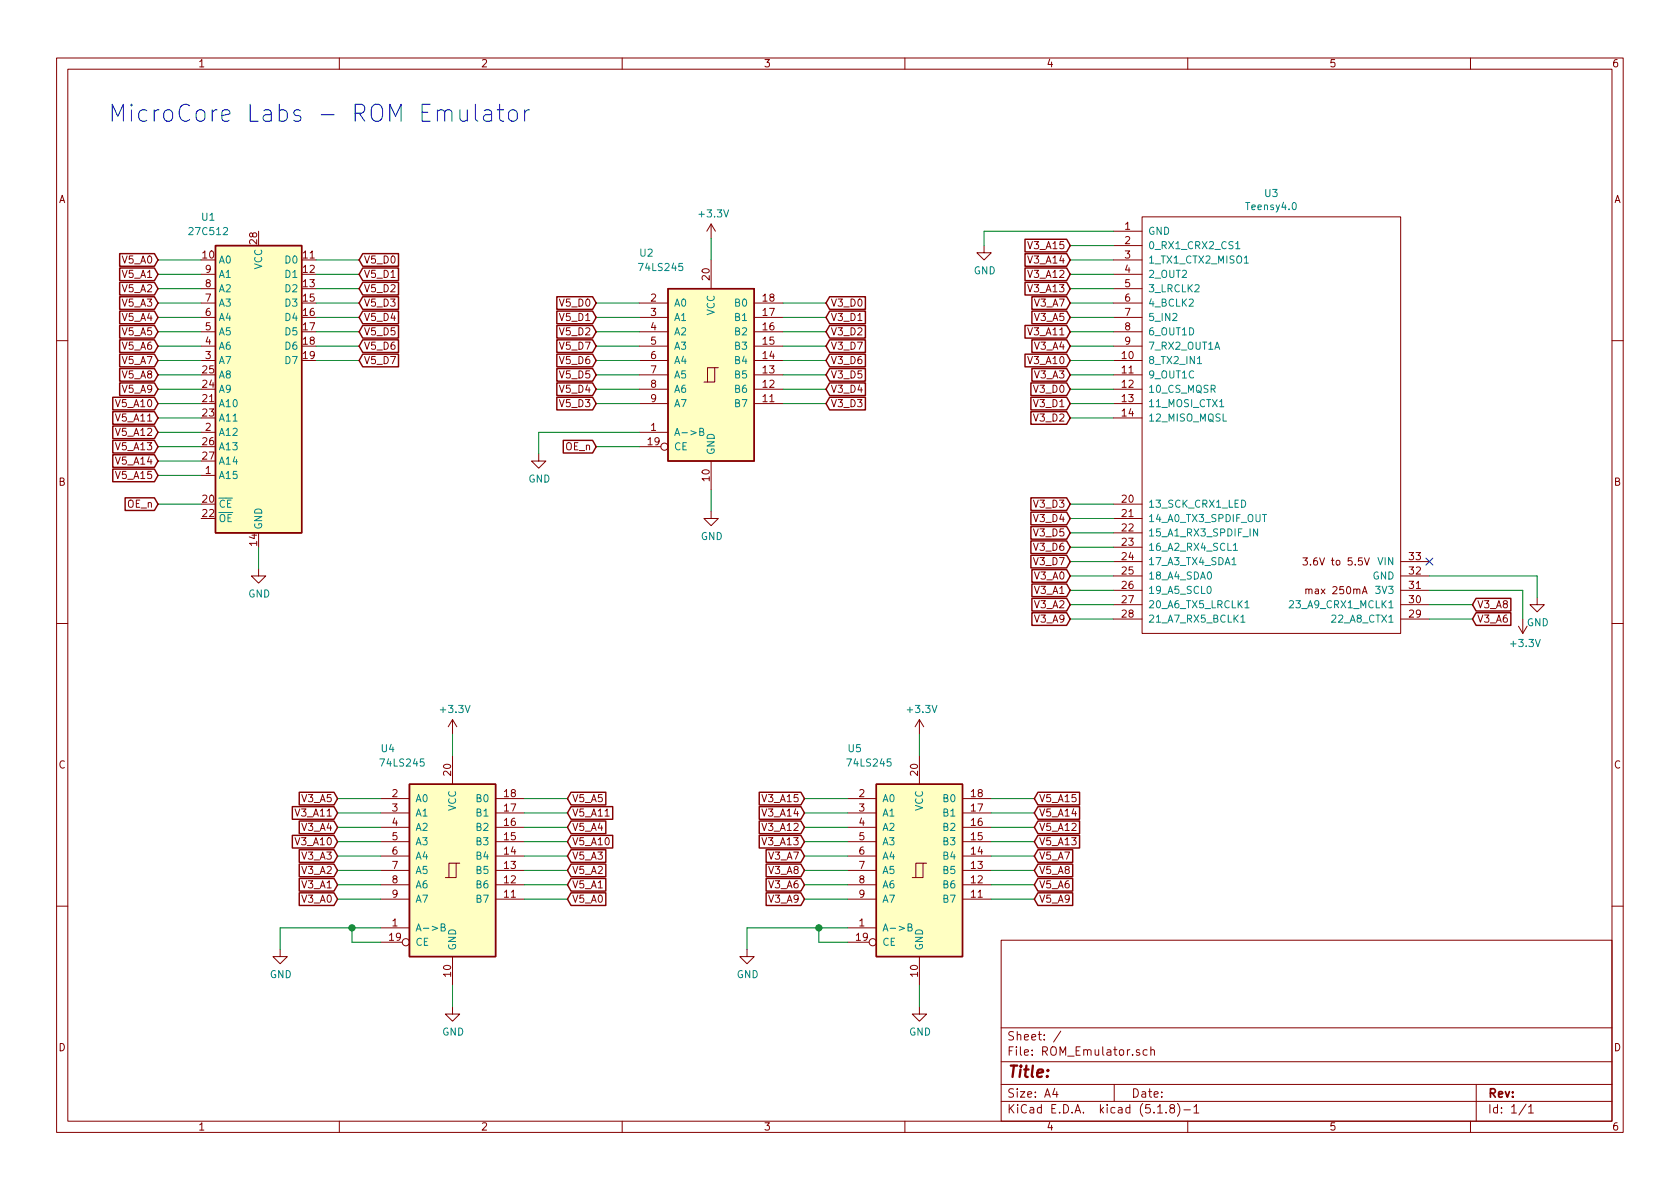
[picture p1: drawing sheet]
EESchema Schematic File Version 4
EELAYER 30 0
EELAYER END
$Descr A4 11693 8268
encoding utf-8
Sheet 1 1
Title ""
Date ""
Rev ""
Comp ""
Comment1 ""
Comment2 ""
Comment3 ""
Comment4 ""
$EndDescr
$Comp
L Memory_EPROM:27C512 U1
U 1 1
P 1800 2700
F 0 "U1" H 1450 3900 50  0000 C CNN
F 1 "27C512" H 1450 3800 50  0000 C CNN
F 2 "Package_DIP:DIP-28_W15.24mm" H 1800 2700 50  0001 C CNN
F 3 "http://ww1.microchip.com/downloads/en/DeviceDoc/doc0015.pdf" H 1800 2700 50  0001 C CNN
	1    1800 2700
	1    0    0    -1  
$EndComp
Wire Wire Line
	2500 1800 2200 1800
Text GLabel 2500 1900 2    50   Input ~ 0
V5_D1
Wire Wire Line
	2500 1900 2200 1900
Text GLabel 2500 2000 2    50   Input ~ 0
V5_D2
Wire Wire Line
	2500 2000 2200 2000
Text GLabel 2500 2100 2    50   Input ~ 0
V5_D3
Wire Wire Line
	2500 2100 2200 2100
Text GLabel 2500 2200 2    50   Input ~ 0
V5_D4
Wire Wire Line
	2500 2200 2200 2200
Text GLabel 2500 2300 2    50   Input ~ 0
V5_D5
Wire Wire Line
	2500 2300 2200 2300
Text GLabel 2500 2400 2    50   Input ~ 0
V5_D6
Wire Wire Line
	2500 2400 2200 2400
Text GLabel 2500 2500 2    50   Input ~ 0
V5_D7
Wire Wire Line
	2500 2500 2200 2500
Text GLabel 5750 2100 2    50   Input ~ 0
V3_D0
Wire Wire Line
	5750 2100 5450 2100
Text GLabel 5750 2200 2    50   Input ~ 0
V3_D1
Wire Wire Line
	5750 2200 5450 2200
Text GLabel 5750 2300 2    50   Input ~ 0
V3_D2
Wire Wire Line
	5750 2300 5450 2300
Wire Wire Line
	5750 2400 5450 2400
Text GLabel 5750 2500 2    50   Input ~ 0
V3_D6
Wire Wire Line
	5750 2500 5450 2500
Text GLabel 5750 2600 2    50   Input ~ 0
V3_D5
Wire Wire Line
	5750 2600 5450 2600
Wire Wire Line
	5750 2700 5450 2700
Wire Wire Line
	5750 2800 5450 2800
Text GLabel 4150 2800 0    50   Input ~ 0
V5_D3
Text GLabel 4150 2700 0    50   Input ~ 0
V5_D4
Text GLabel 4150 2600 0    50   Input ~ 0
V5_D5
Text GLabel 4150 2500 0    50   Input ~ 0
V5_D6
Text GLabel 4150 2400 0    50   Input ~ 0
V5_D7
Text GLabel 4150 2300 0    50   Input ~ 0
V5_D2
Text GLabel 4150 2200 0    50   Input ~ 0
V5_D1
Text GLabel 4150 2100 0    50   Input ~ 0
V5_D0
Text GLabel 2500 1800 2    50   Input ~ 0
V5_D0
Wire Wire Line
	1100 2500 1400 2500
Text GLabel 1100 2500 0    50   Input ~ 0
V5_A7
Wire Wire Line
	1100 2400 1400 2400
Text GLabel 1100 2400 0    50   Input ~ 0
V5_A6
Wire Wire Line
	1100 2300 1400 2300
Text GLabel 1100 2300 0    50   Input ~ 0
V5_A5
Wire Wire Line
	1100 2200 1400 2200
Text GLabel 1100 2200 0    50   Input ~ 0
V5_A4
Wire Wire Line
	1100 2100 1400 2100
Text GLabel 1100 2100 0    50   Input ~ 0
V5_A3
Wire Wire Line
	1100 2000 1400 2000
Text GLabel 1100 2000 0    50   Input ~ 0
V5_A2
Wire Wire Line
	1100 1900 1400 1900
Text GLabel 1100 1900 0    50   Input ~ 0
V5_A1
Wire Wire Line
	1100 1800 1400 1800
Text GLabel 1100 1800 0    50   Input ~ 0
V5_A0
Wire Wire Line
	1100 3300 1400 3300
Text GLabel 1100 3300 0    50   Input ~ 0
V5_A15
Wire Wire Line
	1100 3200 1400 3200
Text GLabel 1100 3200 0    50   Input ~ 0
V5_A14
Wire Wire Line
	1100 3100 1400 3100
Text GLabel 1100 3100 0    50   Input ~ 0
V5_A13
Wire Wire Line
	1100 3000 1400 3000
Text GLabel 1100 3000 0    50   Input ~ 0
V5_A12
Wire Wire Line
	1100 2900 1400 2900
Text GLabel 1100 2900 0    50   Input ~ 0
V5_A11
Wire Wire Line
	1100 2800 1400 2800
Text GLabel 1100 2800 0    50   Input ~ 0
V5_A10
Wire Wire Line
	1100 2700 1400 2700
Text GLabel 1100 2700 0    50   Input ~ 0
V5_A9
Wire Wire Line
	1100 2600 1400 2600
Text GLabel 1100 2600 0    50   Input ~ 0
V5_A8
$Comp
L power:GND #PWR01
U 1 1
P 1800 3950
F 0 "#PWR01" H 1800 3700 50  0001 C CNN
F 1 "GND" H 1805 3777 50  0000 C CNN
F 2 "" H 1800 3950 50  0001 C CNN
F 3 "" H 1800 3950 50  0001 C CNN
	1    1800 3950
	1    0    0    -1  
$EndComp
Wire Wire Line
	1800 3950 1800 3800
$Comp
L power:GND #PWR04
U 1 1
P 4950 3550
F 0 "#PWR04" H 4950 3300 50  0001 C CNN
F 1 "GND" H 4955 3377 50  0000 C CNN
F 2 "" H 4950 3550 50  0001 C CNN
F 3 "" H 4950 3550 50  0001 C CNN
	1    4950 3550
	1    0    0    -1  
$EndComp
Wire Wire Line
	4950 3550 4950 3400
$Comp
L power:+3.3V #PWR03
U 1 1
P 4950 1650
F 0 "#PWR03" H 4950 1500 50  0001 C CNN
F 1 "+3.3V" H 4965 1823 50  0000 C CNN
F 2 "" H 4950 1650 50  0001 C CNN
F 3 "" H 4950 1650 50  0001 C CNN
	1    4950 1650
	1    0    0    -1  
$EndComp
Wire Wire Line
	4950 1800 4950 1650
Wire Wire Line
	1100 3500 1400 3500
Text GLabel 1100 3500 0    50   Input ~ 0
OE_n
Text GLabel 4150 3100 0    50   Input ~ 0
OE_n
Wire Wire Line
	4150 3100 4450 3100
Wire Wire Line
	4150 2800 4450 2800
Wire Wire Line
	4150 2700 4450 2700
Wire Wire Line
	4150 2600 4450 2600
Wire Wire Line
	4150 2500 4450 2500
Wire Wire Line
	4150 2400 4450 2400
Wire Wire Line
	4150 2300 4450 2300
Wire Wire Line
	4150 2200 4450 2200
Wire Wire Line
	4150 2100 4450 2100
$Comp
L 74xx:74LS245 U2
U 1 1
P 4950 2600
F 0 "U2" H 4500 3450 50  0000 C CNN
F 1 "74LS245" H 4600 3350 50  0000 C CNN
F 2 "Package_SO:SSOP-20_5.3x7.2mm_P0.65mm" H 4950 2600 50  0001 C CNN
F 3 "http://www.ti.com/lit/gpn/sn74LS245" H 4950 2600 50  0001 C CNN
	1    4950 2600
	1    0    0    -1  
$EndComp
$Comp
L power:GND #PWR02
U 1 1
P 3750 3150
F 0 "#PWR02" H 3750 2900 50  0001 C CNN
F 1 "GND" H 3755 2977 50  0000 C CNN
F 2 "" H 3750 3150 50  0001 C CNN
F 3 "" H 3750 3150 50  0001 C CNN
	1    3750 3150
	1    0    0    -1  
$EndComp
Wire Wire Line
	3750 3150 3750 3000
Wire Wire Line
	4450 3000 3750 3000
$Comp
L power:GND #PWR0101
U 1 1
P 3150 7000
F 0 "#PWR0101" H 3150 6750 50  0001 C CNN
F 1 "GND" H 3155 6827 50  0000 C CNN
F 2 "" H 3150 7000 50  0001 C CNN
F 3 "" H 3150 7000 50  0001 C CNN
	1    3150 7000
	1    0    0    -1  
$EndComp
Wire Wire Line
	3150 7000 3150 6850
$Comp
L power:+3.3V #PWR0102
U 1 1
P 3150 5100
F 0 "#PWR0102" H 3150 4950 50  0001 C CNN
F 1 "+3.3V" H 3165 5273 50  0000 C CNN
F 2 "" H 3150 5100 50  0001 C CNN
F 3 "" H 3150 5100 50  0001 C CNN
	1    3150 5100
	1    0    0    -1  
$EndComp
Wire Wire Line
	3150 5250 3150 5100
$Comp
L 74xx:74LS245 U4
U 1 1
P 3150 6050
F 0 "U4" H 2700 6900 50  0000 C CNN
F 1 "74LS245" H 2800 6800 50  0000 C CNN
F 2 "Package_SO:SSOP-20_5.3x7.2mm_P0.65mm" H 3150 6050 50  0001 C CNN
F 3 "http://www.ti.com/lit/gpn/sn74LS245" H 3150 6050 50  0001 C CNN
	1    3150 6050
	1    0    0    -1  
$EndComp
$Comp
L power:GND #PWR0103
U 1 1
P 1950 6600
F 0 "#PWR0103" H 1950 6350 50  0001 C CNN
F 1 "GND" H 1955 6427 50  0000 C CNN
F 2 "" H 1950 6600 50  0001 C CNN
F 3 "" H 1950 6600 50  0001 C CNN
	1    1950 6600
	1    0    0    -1  
$EndComp
Wire Wire Line
	1950 6600 1950 6450
Wire Wire Line
	2650 6450 2450 6450
Text GLabel 3950 5550 2    50   Input ~ 0
V5_A5
Wire Wire Line
	3950 5550 3650 5550
Wire Wire Line
	2450 6550 2650 6550
Wire Wire Line
	2450 6550 2450 6450
Connection ~ 2450 6450
Wire Wire Line
	2450 6450 1950 6450
$Comp
L power:GND #PWR0104
U 1 1
P 6400 7000
F 0 "#PWR0104" H 6400 6750 50  0001 C CNN
F 1 "GND" H 6405 6827 50  0000 C CNN
F 2 "" H 6400 7000 50  0001 C CNN
F 3 "" H 6400 7000 50  0001 C CNN
	1    6400 7000
	1    0    0    -1  
$EndComp
Wire Wire Line
	6400 7000 6400 6850
$Comp
L power:+3.3V #PWR0105
U 1 1
P 6400 5100
F 0 "#PWR0105" H 6400 4950 50  0001 C CNN
F 1 "+3.3V" H 6415 5273 50  0000 C CNN
F 2 "" H 6400 5100 50  0001 C CNN
F 3 "" H 6400 5100 50  0001 C CNN
	1    6400 5100
	1    0    0    -1  
$EndComp
Wire Wire Line
	6400 5250 6400 5100
$Comp
L 74xx:74LS245 U5
U 1 1
P 6400 6050
F 0 "U5" H 5950 6900 50  0000 C CNN
F 1 "74LS245" H 6050 6800 50  0000 C CNN
F 2 "Package_SO:SSOP-20_5.3x7.2mm_P0.65mm" H 6400 6050 50  0001 C CNN
F 3 "http://www.ti.com/lit/gpn/sn74LS245" H 6400 6050 50  0001 C CNN
	1    6400 6050
	1    0    0    -1  
$EndComp
$Comp
L power:GND #PWR0106
U 1 1
P 5200 6600
F 0 "#PWR0106" H 5200 6350 50  0001 C CNN
F 1 "GND" H 5205 6427 50  0000 C CNN
F 2 "" H 5200 6600 50  0001 C CNN
F 3 "" H 5200 6600 50  0001 C CNN
	1    5200 6600
	1    0    0    -1  
$EndComp
Wire Wire Line
	5200 6600 5200 6450
Wire Wire Line
	5900 6450 5700 6450
Text GLabel 7200 5650 2    50   Input ~ 0
V5_A14
Text GLabel 7200 5850 2    50   Input ~ 0
V5_A13
Wire Wire Line
	7200 5850 6900 5850
Wire Wire Line
	5700 6550 5900 6550
Wire Wire Line
	5700 6550 5700 6450
Connection ~ 5700 6450
Wire Wire Line
	5700 6450 5200 6450
Text Notes 750  850  0    118  ~ 0
MicroCore Labs - ROM Emulator\n
Text GLabel 5750 2400 2    50   Input ~ 0
V3_D7
Text GLabel 7450 2700 0    50   Input ~ 0
V3_D0
Wire Wire Line
	7450 2700 7750 2700
Text GLabel 7450 2800 0    50   Input ~ 0
V3_D1
Wire Wire Line
	7450 2800 7750 2800
Text GLabel 7450 2900 0    50   Input ~ 0
V3_D2
Wire Wire Line
	7450 2900 7750 2900
Text GLabel 5750 2800 2    50   Input ~ 0
V3_D3
Text GLabel 5750 2700 2    50   Input ~ 0
V3_D4
Text GLabel 7450 3600 0    50   Input ~ 0
V3_D4
Text GLabel 7450 3500 0    50   Input ~ 0
V3_D3
Text GLabel 7450 3900 0    50   Input ~ 0
V3_D7
Wire Wire Line
	7450 3500 7750 3500
Wire Wire Line
	7450 3600 7750 3600
Wire Wire Line
	7450 3700 7750 3700
Text GLabel 7450 3700 0    50   Input ~ 0
V3_D5
Wire Wire Line
	7450 3800 7750 3800
Text GLabel 7450 3800 0    50   Input ~ 0
V3_D6
Wire Wire Line
	7450 3900 7750 3900
Text GLabel 7450 2100 0    50   Input ~ 0
V3_A7
Text GLabel 10250 4300 2    50   Input ~ 0
V3_A6
Text GLabel 7450 2400 0    50   Input ~ 0
V3_A4
Wire Wire Line
	7450 2100 7750 2100
Wire Wire Line
	10250 4300 9950 4300
Wire Wire Line
	7450 2400 7750 2400
Wire Wire Line
	7200 5550 6900 5550
Text GLabel 7200 5550 2    50   Input ~ 0
V5_A15
Text GLabel 7450 1900 0    50   Input ~ 0
V3_A12
Wire Wire Line
	7450 1900 7750 1900
Text GLabel 7450 1800 0    50   Input ~ 0
V3_A14
Wire Wire Line
	7450 1800 7750 1800
Text GLabel 7450 2300 0    50   Input ~ 0
V3_A11
Wire Wire Line
	7450 2300 7750 2300
$Comp
L power:GND #PWR0107
U 1 1
P 6850 1700
F 0 "#PWR0107" H 6850 1450 50  0001 C CNN
F 1 "GND" H 6855 1527 50  0000 C CNN
F 2 "" H 6850 1700 50  0001 C CNN
F 3 "" H 6850 1700 50  0001 C CNN
	1    6850 1700
	1    0    0    -1  
$EndComp
$Comp
L power:GND #PWR0108
U 1 1
P 10700 4150
F 0 "#PWR0108" H 10700 3900 50  0001 C CNN
F 1 "GND" H 10705 3977 50  0000 C CNN
F 2 "" H 10700 4150 50  0001 C CNN
F 3 "" H 10700 4150 50  0001 C CNN
	1    10700 4150
	1    0    0    -1  
$EndComp
Text GLabel 7450 2000 0    50   Input ~ 0
V3_A13
Wire Wire Line
	7450 2000 7750 2000
$Comp
L power:+3.3V #PWR0109
U 1 1
P 10600 4300
F 0 "#PWR0109" H 10600 4150 50  0001 C CNN
F 1 "+3.3V" H 10615 4473 50  0000 C CNN
F 2 "" H 10600 4300 50  0001 C CNN
F 3 "" H 10600 4300 50  0001 C CNN
	1    10600 4300
	1    0    0    1   
$EndComp
Wire Wire Line
	9950 4100 10600 4100
Wire Wire Line
	10600 4100 10600 4300
NoConn ~ 9950 3900
Wire Wire Line
	6850 1600 6850 1700
Wire Wire Line
	6850 1600 7750 1600
Wire Wire Line
	7450 1700 7750 1700
Text GLabel 7450 1700 0    50   Input ~ 0
V3_A15
$Comp
L teensy:Teensy4.0 U3
U 1 1
P 8850 2950
F 0 "U3" H 8850 4565 50  0000 C CNN
F 1 "Teensy4.0" H 8850 4474 50  0000 C CNN
F 2 "Teensy:Teensy40" H 8450 3150 50  0001 C CNN
F 3 "" H 8450 3150 50  0001 C CNN
	1    8850 2950
	1    0    0    -1  
$EndComp
Wire Wire Line
	7450 4300 7750 4300
Text GLabel 7450 4300 0    50   Input ~ 0
V3_A9
Wire Wire Line
	10250 4200 9950 4200
Text GLabel 10250 4200 2    50   Input ~ 0
V3_A8
Wire Wire Line
	7200 5750 6900 5750
Text GLabel 7200 5750 2    50   Input ~ 0
V5_A12
Wire Wire Line
	7200 5650 6900 5650
Text GLabel 7200 6050 2    50   Input ~ 0
V5_A8
Text GLabel 7200 6250 2    50   Input ~ 0
V5_A9
Wire Wire Line
	7200 6250 6900 6250
Wire Wire Line
	7200 5950 6900 5950
Text GLabel 7200 5950 2    50   Input ~ 0
V5_A7
Wire Wire Line
	7200 6150 6900 6150
Text GLabel 7200 6150 2    50   Input ~ 0
V5_A6
Wire Wire Line
	7200 6050 6900 6050
Text GLabel 5600 5650 0    50   Input ~ 0
V3_A14
Text GLabel 5600 5850 0    50   Input ~ 0
V3_A13
Wire Wire Line
	5600 5850 5900 5850
Wire Wire Line
	5600 5550 5900 5550
Text GLabel 5600 5550 0    50   Input ~ 0
V3_A15
Wire Wire Line
	5600 5750 5900 5750
Text GLabel 5600 5750 0    50   Input ~ 0
V3_A12
Wire Wire Line
	5600 5650 5900 5650
Text GLabel 5600 6050 0    50   Input ~ 0
V3_A8
Text GLabel 5600 6250 0    50   Input ~ 0
V3_A9
Wire Wire Line
	5600 6250 5900 6250
Wire Wire Line
	5600 5950 5900 5950
Text GLabel 5600 5950 0    50   Input ~ 0
V3_A7
Wire Wire Line
	5600 6150 5900 6150
Text GLabel 5600 6150 0    50   Input ~ 0
V3_A6
Wire Wire Line
	5600 6050 5900 6050
Text GLabel 3950 5650 2    50   Input ~ 0
V5_A11
Wire Wire Line
	3950 5650 3650 5650
Text GLabel 3950 5750 2    50   Input ~ 0
V5_A4
Wire Wire Line
	3950 5750 3650 5750
Text GLabel 3950 5850 2    50   Input ~ 0
V5_A10
Wire Wire Line
	3950 5850 3650 5850
Text GLabel 3950 5950 2    50   Input ~ 0
V5_A3
Wire Wire Line
	3950 5950 3650 5950
Text GLabel 3950 6050 2    50   Input ~ 0
V5_A2
Wire Wire Line
	3950 6050 3650 6050
Text GLabel 3950 6150 2    50   Input ~ 0
V5_A1
Wire Wire Line
	3950 6150 3650 6150
Text GLabel 3950 6250 2    50   Input ~ 0
V5_A0
Wire Wire Line
	3950 6250 3650 6250
Text GLabel 2350 5550 0    50   Input ~ 0
V3_A5
Wire Wire Line
	2350 5550 2650 5550
Text GLabel 2350 5650 0    50   Input ~ 0
V3_A11
Wire Wire Line
	2350 5650 2650 5650
Text GLabel 2350 5750 0    50   Input ~ 0
V3_A4
Wire Wire Line
	2350 5750 2650 5750
Text GLabel 2350 5850 0    50   Input ~ 0
V3_A10
Wire Wire Line
	2350 5850 2650 5850
Text GLabel 2350 5950 0    50   Input ~ 0
V3_A3
Wire Wire Line
	2350 5950 2650 5950
Text GLabel 2350 6050 0    50   Input ~ 0
V3_A2
Wire Wire Line
	2350 6050 2650 6050
Text GLabel 2350 6150 0    50   Input ~ 0
V3_A1
Wire Wire Line
	2350 6150 2650 6150
Text GLabel 2350 6250 0    50   Input ~ 0
V3_A0
Wire Wire Line
	2350 6250 2650 6250
Wire Wire Line
	7450 2200 7750 2200
Text GLabel 7450 2200 0    50   Input ~ 0
V3_A5
Wire Wire Line
	9950 4000 10700 4000
Wire Wire Line
	10700 4150 10700 4000
Text GLabel 7450 2500 0    50   Input ~ 0
V3_A10
Wire Wire Line
	7450 2500 7750 2500
Text GLabel 7450 2600 0    50   Input ~ 0
V3_A3
Wire Wire Line
	7450 2600 7750 2600
Text GLabel 7450 4000 0    50   Input ~ 0
V3_A0
Wire Wire Line
	7450 4000 7750 4000
Text GLabel 7450 4100 0    50   Input ~ 0
V3_A1
Wire Wire Line
	7450 4100 7750 4100
Text GLabel 7450 4200 0    50   Input ~ 0
V3_A2
Wire Wire Line
	7450 4200 7750 4200
$EndSCHEMATC
